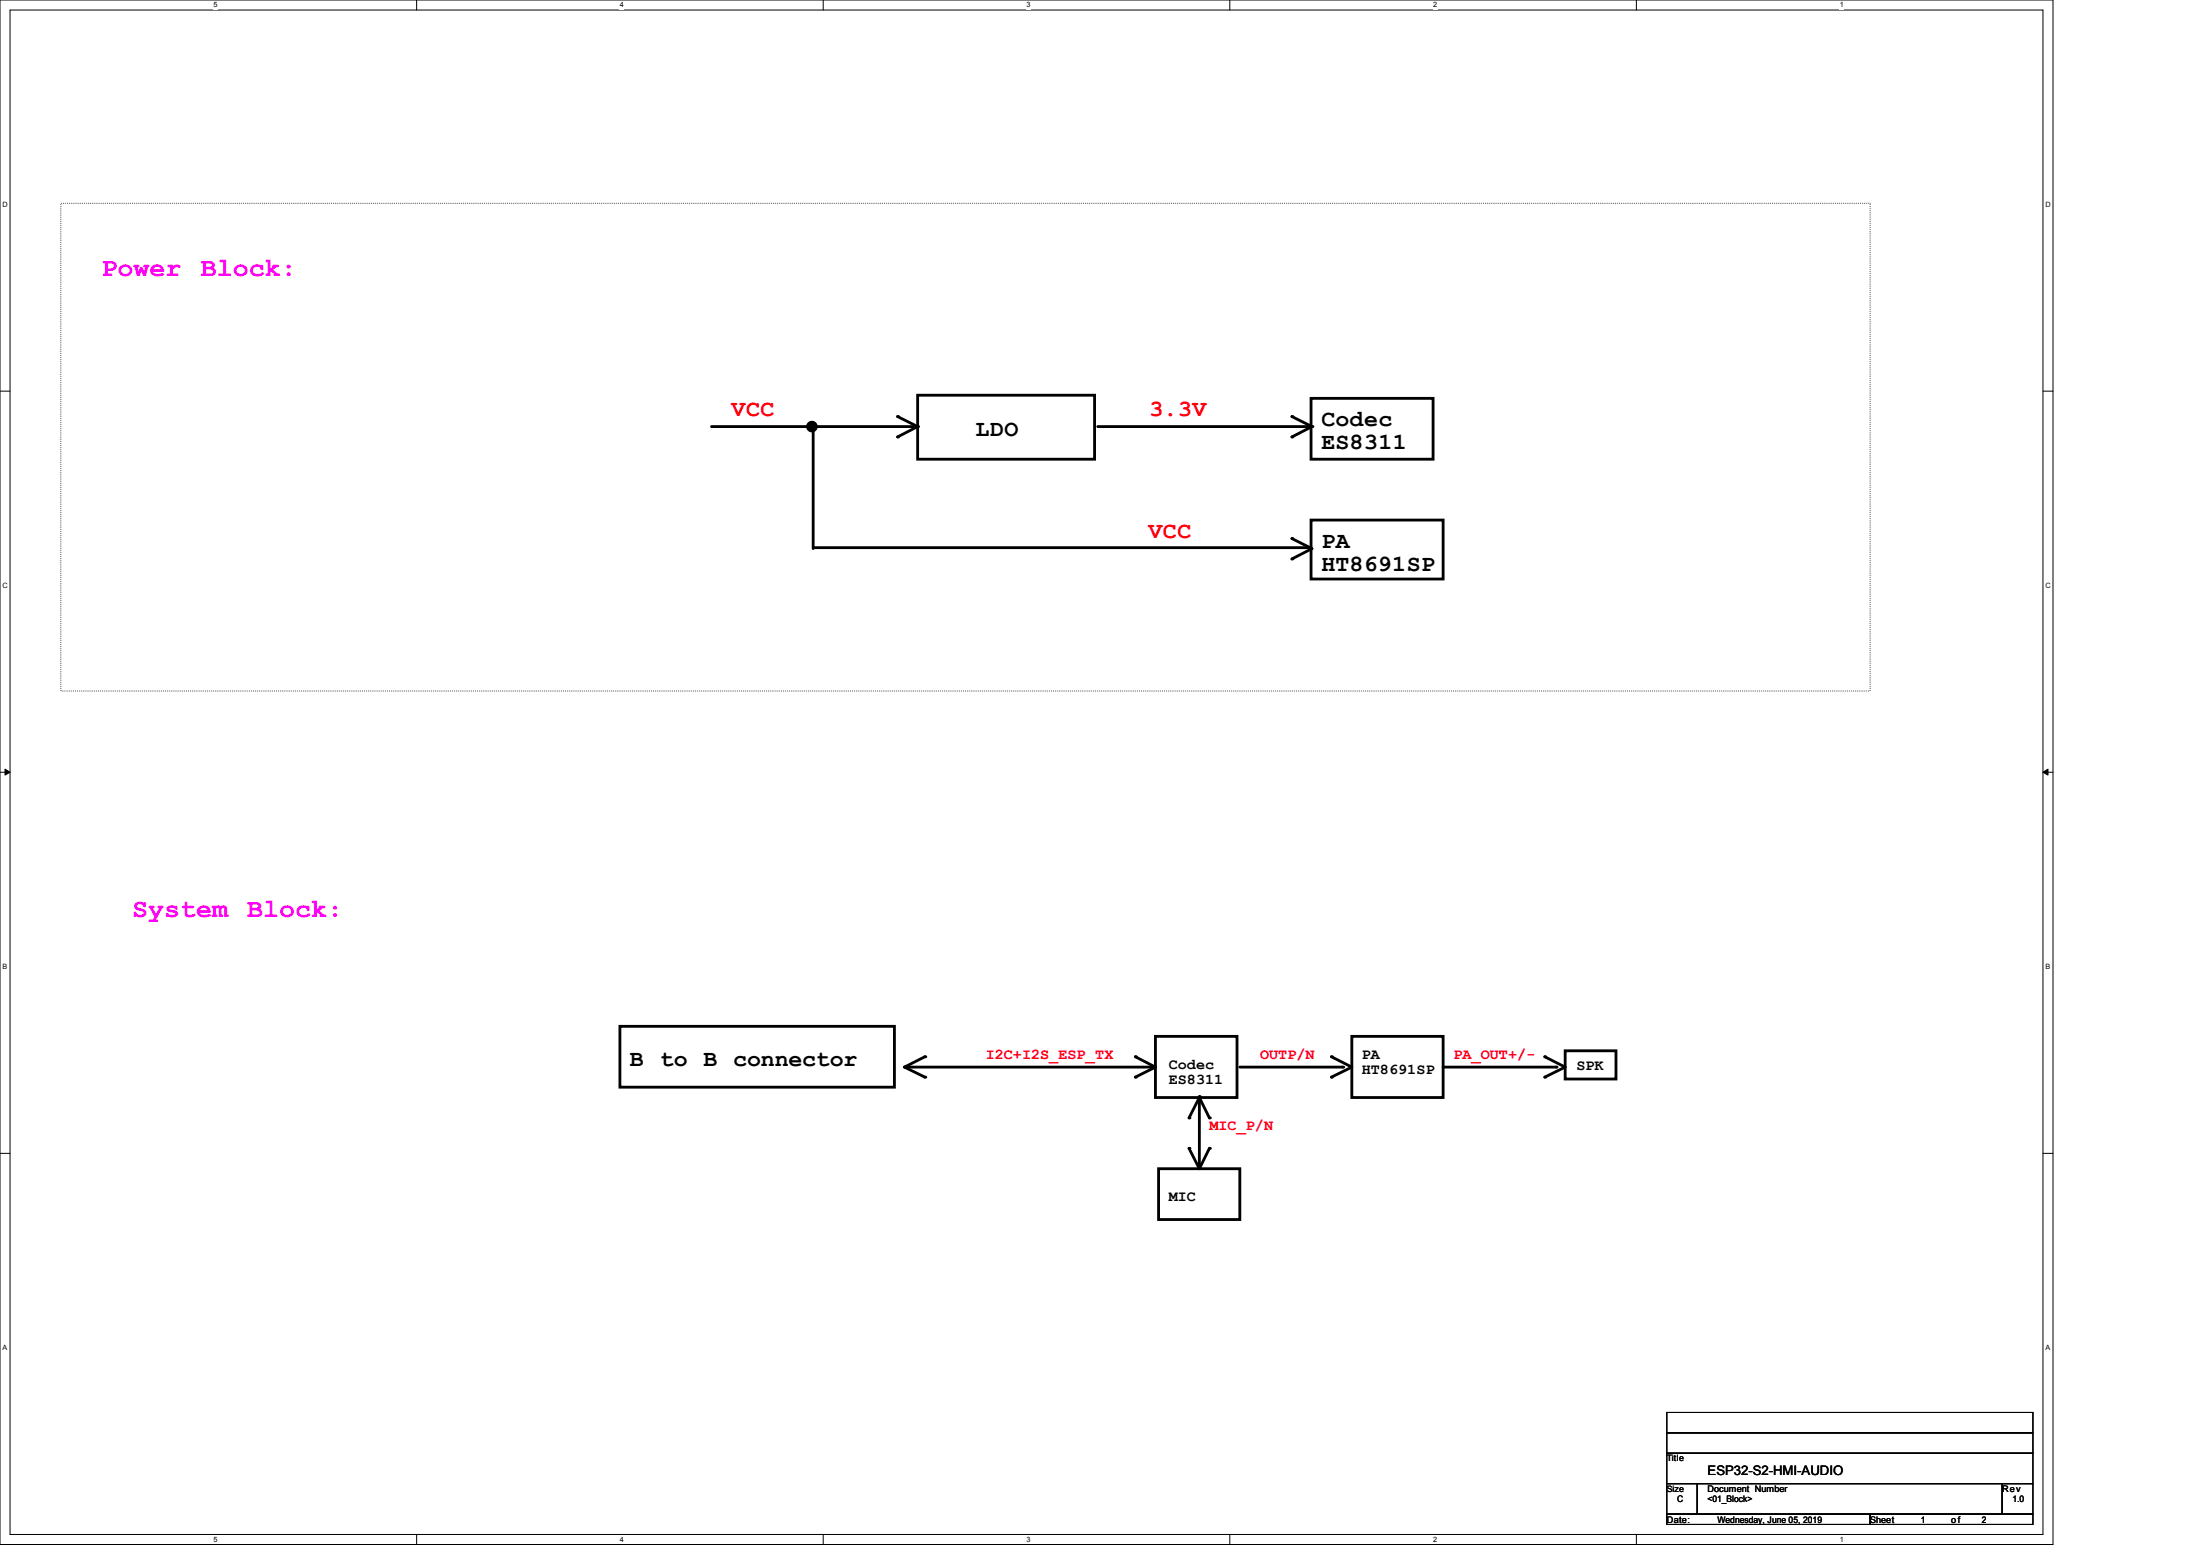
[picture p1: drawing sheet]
<svg xmlns="http://www.w3.org/2000/svg" width="297mm" height="210mm" viewBox="0 0 297 210" stroke-linecap="round" stroke-linejoin="round" font-family="sans-serif">
<path d="M0 0h277v208.4h-277zM1.4 1.4h274.3v205.7h-274.3z" fill="none" stroke="#000" stroke-width=".13"/>
<g fill="#fff">
<path d="M28.8 .1h.5v1.1h-.5z"/>
<path d="M28.8 207.2h.5v1.1h-.5z"/>
</g>
<path d="M56.2 0v1.4M56.2 207.1v1.3" fill="none" stroke="#000" stroke-width=".13"/>
<g fill="#fff">
<path d="M83.7 .1h.5v1.1h-.5z"/>
<path d="M83.7 207.2h.5v1.1h-.5z"/>
</g>
<path d="M111.1 0v1.4M111.1 207.1v1.3" fill="none" stroke="#000" stroke-width=".13"/>
<g fill="#fff">
<path d="M138.5 .1h.6v1.1h-.6z"/>
<path d="M138.5 207.2h.6v1.1h-.6z"/>
</g>
<path d="M165.9 0v1.4M165.9 207.1v1.3" fill="none" stroke="#000" stroke-width=".13"/>
<g fill="#fff">
<path d="M193.4 .1h.5v1.1h-.5z"/>
<path d="M193.4 207.2h.5v1.1h-.5z"/>
</g>
<path d="M220.8 0v1.4M220.8 207.1v1.3" fill="none" stroke="#000" stroke-width=".13"/>
<g fill="#fff">
<path d="M248.2 .1h.6v1.1h-.6z"/>
<path d="M248.2 207.2h.6v1.1h-.6z"/>
<path d="M.3 27.1h.8v1.1h-.8z"/>
<path d="M276 27.1h.7v1.1h-.7z"/>
<path d="M.3 78.5h.8v1.1h-.8z"/>
<path d="M276 78.5h.7v1.1h-.7z"/>
</g>
<path d="M0 52.8h1.4M275.7 52.8h1.3" fill="none" stroke="#000" stroke-width=".13"/>
<g fill="#fff">
<path d="M.3 129.9h.7v1.1h-.7z"/>
<path d="M276 129.9h.6v1.1h-.6z"/>
</g>
<path d="M0 104.2h1.4M275.7 104.2h1.3" fill="none" stroke="#000" stroke-width=".13"/>
<path d="M.7 103.8l.7 .4-.7 .4zM275.7 104.2l.7-.4v.8z" fill="#000" stroke="#000" stroke-width=".13"/>
<g fill="#fff">
<path d="M.3 181.4h.7v1.1h-.7z"/>
<path d="M276 181.4h.6v1.1h-.6z"/>
</g>
<path d="M0 155.7h1.4M275.7 155.7h1.3M224.9 193.4h49.4v2.7h-49.4zM224.9 196.1h49.4v4.1h-49.4zM224.9 190.6h49.4v2.8h-49.4zM224.9 200.2h4.1v4.1h-4.1zM224.9 204.3h27.4v1.4h-27.4zM229 200.2h41.2v4.1h-41.2zM252.3 204.3h22v1.4h-22zM270.2 200.2h4.1v4.1h-4.1z" fill="none" stroke="#000" stroke-width=".13"/>
<g fill="none" stroke="#000" stroke-width=".38">
<path d="M96 57.6h27.8M109.7 57.6v16.4M121.1 56.2l2.7 1.4M123.8 53.3h23.9v8.7h-23.9zM123.8 57.6l-2.7 1.4M148.1 57.6h28.9M174.3 56.2l2.7 1.4M176.9 53.8h16.5v8.2h-16.5zM177 57.6l-2.7 1.4M109.9 73.9h66.9M174.3 72.7l2.7 1.3-2.7 1.4M176.9 70.2h17.8v7.9h-17.8z"/>
<path d="M83.7 138.5h37v8.2h-37zM155.9 139.9h11v8.2h-11zM182.4 139.9h12.3v8.2h-12.3zM122 144h33.7M122 144l2.8 1.4M124.8 142.6l-2.8 1.4M153.2 142.6l2.7 1.4-2.7 1.4M156.3 157.7h11v6.9h-11zM160.4 150.9l1.4-2.8 1.4 2.8M160.4 155l1.4 2.7M161.8 148v9.7M163.2 155l-1.4 2.7"/>
<path d="M167.3 144h13.9M179.7 142.6l2.7 1.4-2.7 1.4M194.7 144h15.3M208.4 142.6l2.8 1.4-2.8 1.4M211.2 141.8h6.9v3.8h-6.9z"/>
</g>
<g fill="#000">
<circle cx="109.7" cy="57.6" r=".19"/>
<circle cx="121.1" cy="59" r=".19"/>
<circle cx="121.1" cy="56.2" r=".19"/>
<circle cx="123.8" cy="57.6" r=".19"/>
<circle cx="174.3" cy="56.2" r=".19"/>
<circle cx="174.3" cy="59" r=".19"/>
<circle cx="177" cy="57.6" r=".19"/>
<circle cx="174.3" cy="72.7" r=".19"/>
<circle cx="174.3" cy="75.4" r=".19"/>
<circle cx="176.8" cy="73.9" r=".19"/>
<circle cx="124.8" cy="145.4" r=".19"/>
<circle cx="124.8" cy="142.6" r=".19"/>
<circle cx="153.2" cy="142.6" r=".19"/>
<circle cx="153.2" cy="145.4" r=".19"/>
<circle cx="155.7" cy="144" r=".19"/>
<circle cx="160.4" cy="155" r=".19"/>
<circle cx="160.4" cy="150.9" r=".19"/>
<circle cx="161.8" cy="148" r=".19"/>
<circle cx="163.2" cy="150.9" r=".19"/>
<circle cx="163.2" cy="155" r=".19"/>
<circle cx="179.7" cy="142.6" r=".19"/>
<circle cx="179.7" cy="145.4" r=".19"/>
<circle cx="181.2" cy="144" r=".19"/>
<circle cx="208.4" cy="142.6" r=".19"/>
<circle cx="208.4" cy="145.4" r=".19"/>
<circle cx="210" cy="144" r=".19"/>
</g>
<circle cx="109.6" cy="57.6" r=".38" fill="none" stroke="#000" stroke-width=".8"/>
<path d="M8.2 27.4h244.1v65.9h-244.1z" fill="none" stroke="#000" stroke-width=".13" stroke-dasharray="0 .3"/>
<g font-size="3.6" fill="#f0f">
<text x="13.7" y="37.3">Power</text>
<text x="27.1" y="37.3">Block:</text>
<text x="17.8" y="123.7">System Block:</text>
</g>
<g font-size="3.1" fill="#f00">
<text x="98.7" y="56.1">VCC</text>
<text x="155.1" y="56.1">3.3V</text>
<text x="155" y="72.6">VCC</text>
</g>
<g font-size="3.1">
<text x="131.7" y="58.8">LDO</text>
<text x="178.3" y="57.5">Codec</text>
<text x="178.3" y="60.6">ES8311</text>
<text x="178.3" y="73.9">PA</text>
<text x="178.3" y="77">HT8691SP</text>
<text x="85" y="143.9">B to B connector</text>
</g>
<g font-size="2" fill="#f00">
<text x="133" y="143">I2C+I2S_ESP_TX</text>
<text x="170" y="143">OUTP/N</text>
<text x="196.1" y="143">PA_OUT+/-</text>
<text x="163.2" y="152.6">MIC_P/N</text>
</g>
<g font-size="2">
<text x="183.8" y="143">PA</text>
<text x="157.7" y="144.3">Codec</text>
<text x="157.7" y="146.3">ES8311</text>
<text x="183.8" y="145">HT8691SP</text>
<text x="212.7" y="144.4">SPK</text>
<text x="157.7" y="162.1">MIC</text>
</g>
<text font-size="1.8" x="230.4" y="199.1">ESP32-S2-HMI-AUDIO</text>
<g font-size="1.2">
<text x="224.9" y="197.2">Title</text>
<text x="224.9" y="201.3">Size</text>
<text x="226.3" y="202.7">C</text>
<text x="230.4" y="202.7">&lt;01_Block&gt;</text>
<text x="230.4" y="201.4">Document Number</text>
<text x="270.2" y="201.4">Rev</text>
<text x="271.5" y="202.7">1.0</text>
<text x="224.9" y="205.5">Date:</text>
<text x="231.8" y="205.5">Wednesday, June 05, 2019</text>
<text x="252.3" y="205.5">Sheet</text>
<text x="259.2" y="205.5">1</text>
<text x="263.3" y="205.5">of</text>
<text x="267.4" y="205.5">2</text>
</g>
<g font-size="1">
<text x="28.8" y="1">5</text>
<text x="83.7" y="1">4</text>
<text x="138.5" y="1">3</text>
<text x="193.4" y="1">2</text>
<text x="248.3" y="1">1</text>
<text x=".3" y="27.9">D</text>
<text x="276" y="27.9">D</text>
<text x=".3" y="79.4">C</text>
<text x="276" y="79.4">C</text>
<text x=".3" y="130.8">B</text>
<text x="276" y="130.8">B</text>
<text x=".3" y="182.2">A</text>
<text x="276" y="182.2">A</text>
<text x="28.8" y="208.1">5</text>
<text x="83.7" y="208.1">4</text>
<text x="138.5" y="208.1">3</text>
<text x="193.4" y="208.1">2</text>
<text x="248.3" y="208.1">1</text>
</g>
</svg>
